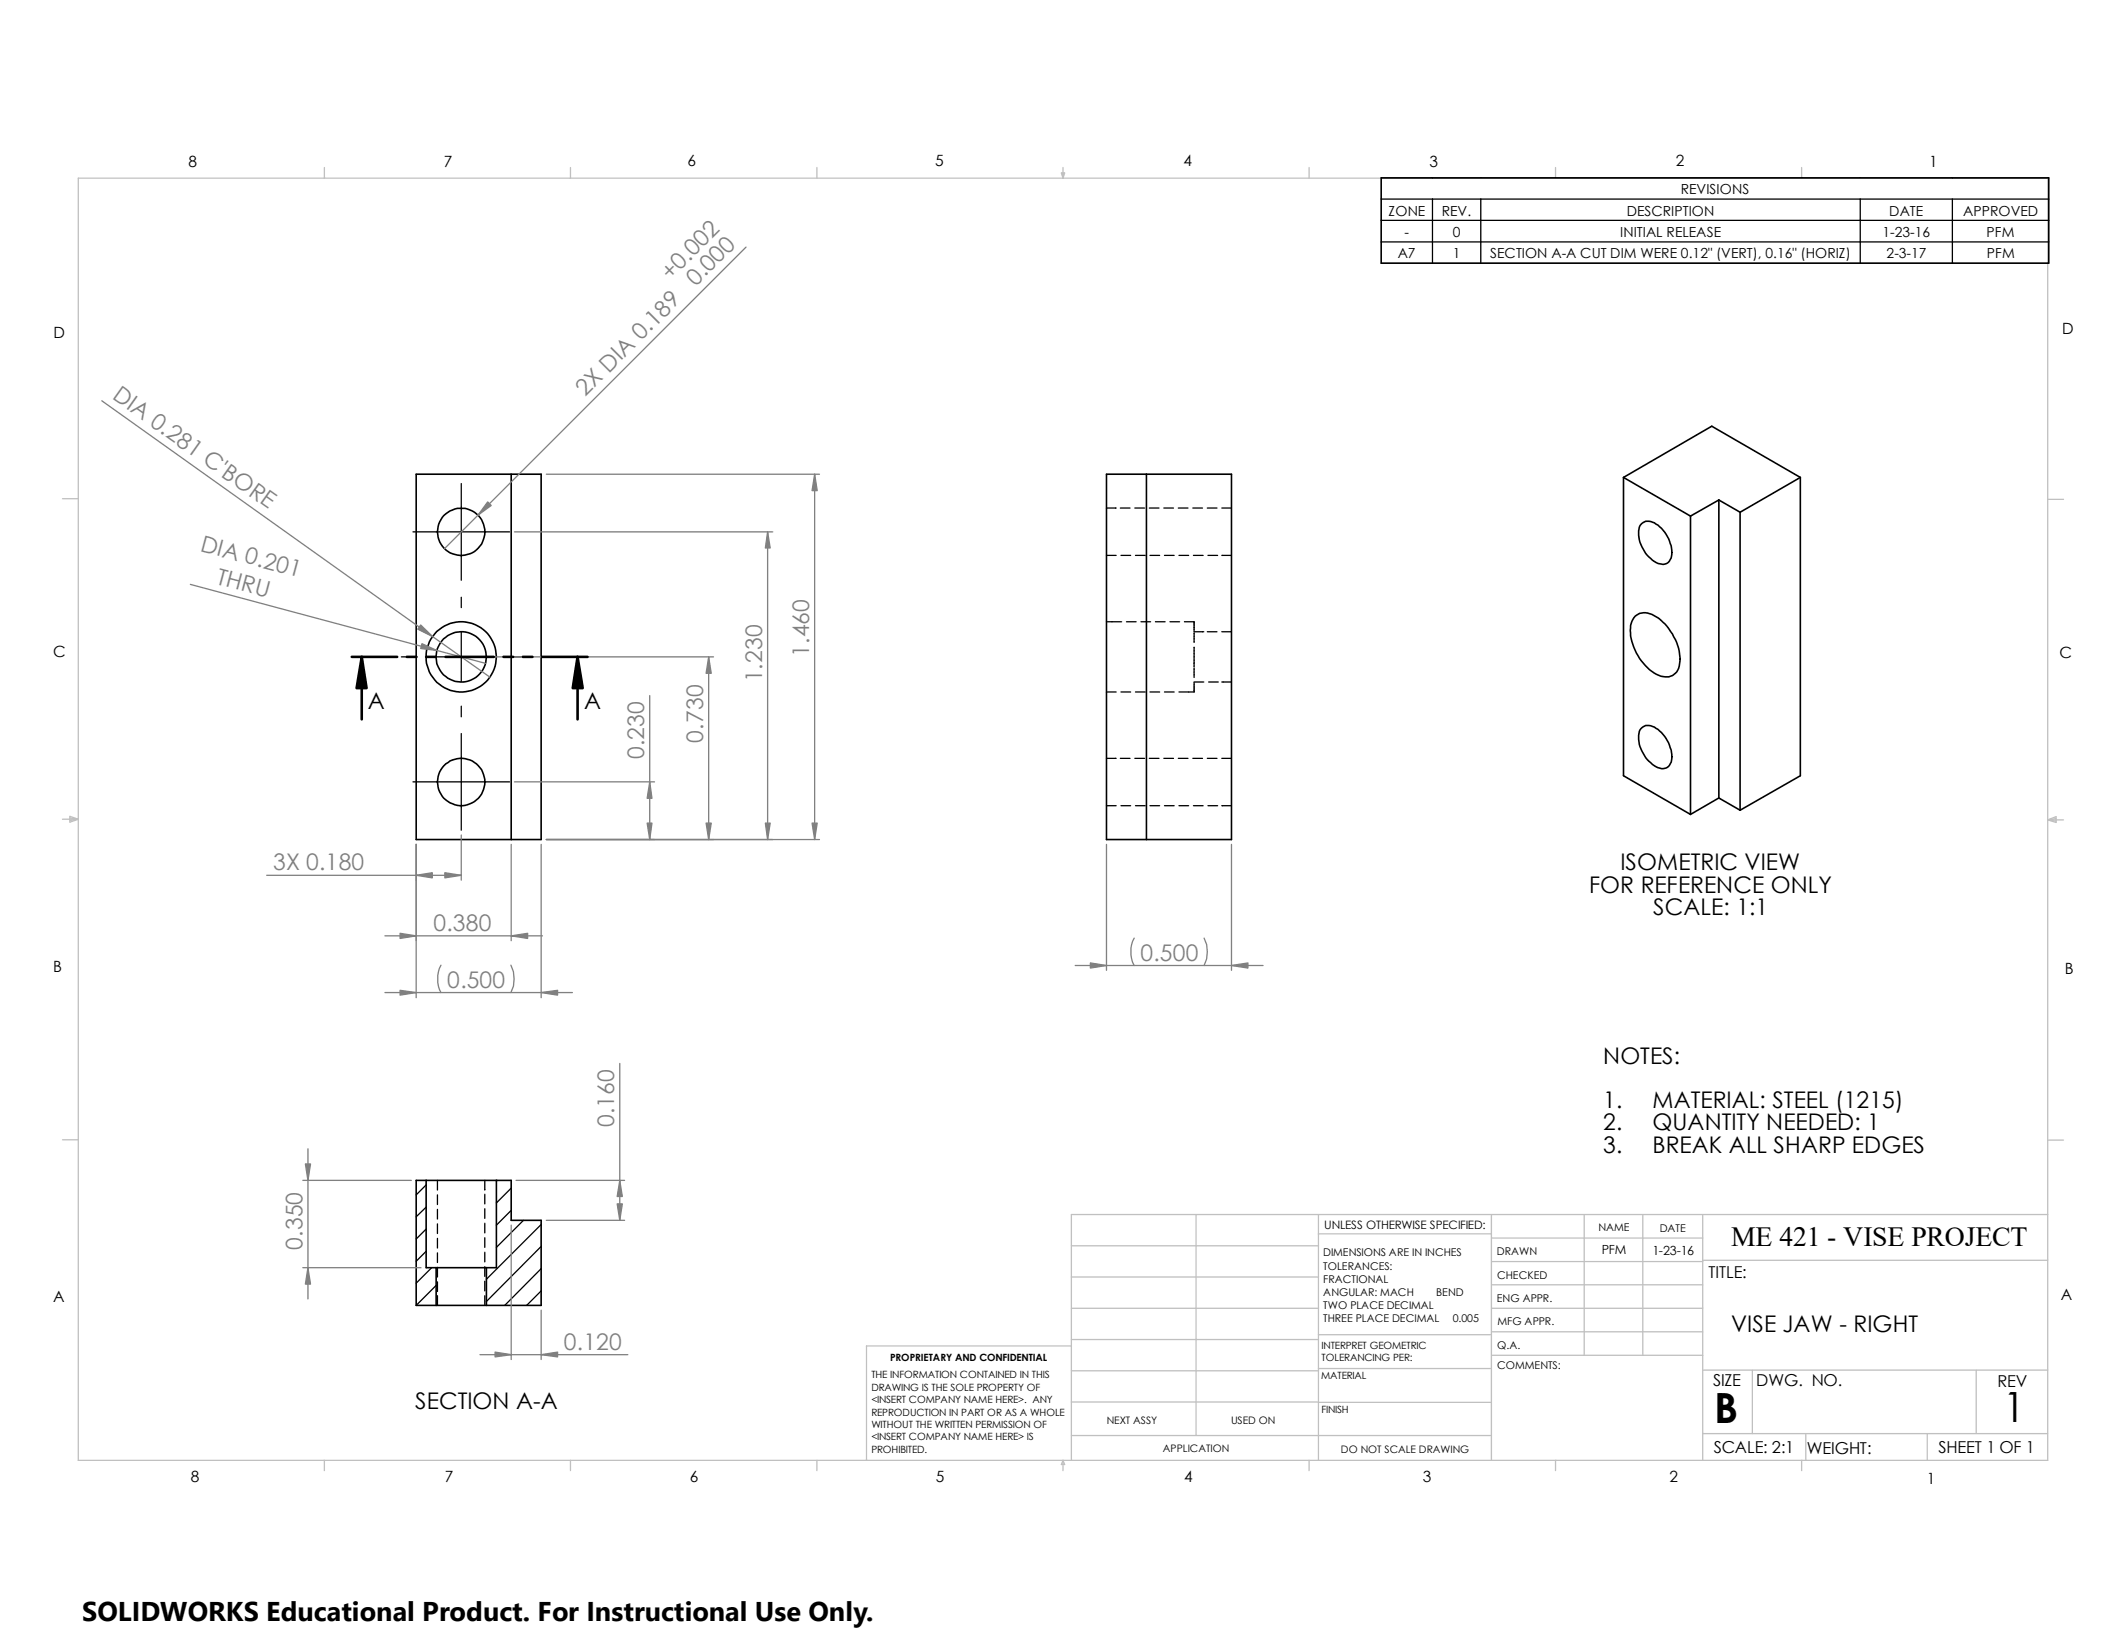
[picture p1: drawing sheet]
<svg xmlns="http://www.w3.org/2000/svg" width="279mm" height="216mm" viewBox="0 0 279 216" stroke-linecap="round" stroke-linejoin="round" font-family="sans-serif">
<g fill="none" stroke="#c0c0c0" stroke-width=".17">
<path d="M10.3 23.4h258.8v168.5h-258.8zM42.6 22v1.4M75 22v1.4M107.4 22v1.4M139.5 22.7h.4l-.2 .7zM139.6 22.7l.1 .7M139.7 22v1.4M139.8 22.7l-.1 .7M172 22v1.4M204.4 22v1.4M236.8 22v1.4M8.2 65.5h2.1"/>
<path d="M269.1 65.6h2.1M8.2 107.7h2.1M9.2 107.5l1.1 .2M9.2 107.3l1.1 .4-1.1 .3zM10.3 107.7l-1.1 .1M269.1 107.7h2.1M269.1 107.7l1.1-.4v.8zM269.1 107.7l1.1 .2M270.2 107.6l-1.1 .1M8.2 149.8h2.1M157.2 159.6v29M173.3 159.6v32.3"/>
<path d="M196 159.6v32.3M208.2 159.6v18.5M215.9 159.6v18.5M223.8 159.6v32.3M269.1 149.8h2.1M269.1 159.6h-128.3v32.3M140.8 176h32.5M140.8 171.9h32.5M140.8 167.8h32.5M140.8 163.7h32.5M140.8 176.9h-26.9v15M173.3 179.8h22.7"/>
<path d="M173.3 162.1h22.7M173.3 175.4h22.7M196 168.8h27.8M196 165.8h27.8M196 162.7h27.8M196 178.1h27.8M196 171.9h27.8M196 175h27.8M223.8 165.6h45.3M42.6 191.9v1.4M75 191.9v1.4M107.4 191.9v1.4"/>
<path d="M139.7 191.9v1.4M139.7 191.9l.2 .5h-.4zM140.8 188.6h55.2M140.8 180.1h32.5M140.8 184.2h32.5M172 191.9v1.4M173.3 184.3h22.7M204.4 191.9v1.4M223.8 188.4h45.3M223.8 180h45.3M230.3 180v8.4M236.8 191.9v1.4"/>
<path d="M237.3 188.4v3.5M253.3 188.4v3.5M259.7 180v8.4"/>
</g>
<g fill="none" stroke="#000" stroke-width=".17">
<path d="M181.5 23.4h87.7v11.2h-87.7zM181.5 26.2h87.7M181.5 29h87.7M181.5 31.8h87.7M188.3 26.2v8.4M194.6 26.2v8.4M244.5 26.2v8.4M256.6 26.2v8.4M54.3 69.9h12.7M60.6 63.5v12.7M60.6 78.5v1.3M145.4 73h1.3"/>
<path d="M145.4 66.8h1.3M147.2 66.8h1.3M147.3 73h1.3M149.1 66.8h1.3M149.2 73h1.3M151 66.8h1.3M151.1 73h1.3M153 66.8h1.2M153 73h1.3M154.9 66.8h1.2M154.9 73h1.3M156.8 66.8h1.2"/>
<path d="M156.8 73h1.3M158.7 66.8h1.2M158.7 73h1.3M160.6 73h1.2M160.6 66.8h1.2M52.7 86.3h1.4M57.4 86.3h6.4M60.6 83.1v6.4M60.6 92.8v1.4M60.6 96.4v12.7M67.1 86.3h1.4M145.4 90.9h1.3"/>
<path d="M145.4 81.7h2M145.4 99.7h1.3M147.2 99.7h1.3M147.3 90.9h1.3M148 81.7h1.3M149.1 99.7h1.3M149.2 90.9h1.3M149.9 81.7h1.3M151 99.7h1.3M151.1 90.9h1.3M151.8 81.7h1.3M153 99.7h1.2"/>
<path d="M153 90.9h1.3M153.8 81.7h1.2M154.9 99.7h1.2M155.7 81.7h1.2v1.3M156.8 99.7h1.2M156.9 83.1v1.3M156.9 85v2.6M156.9 87.8v1.2M156.9 89.7v1.2h-2M156.9 89.6h1.3M156.9 83h1.3M158.7 83h1.2"/>
<path d="M158.7 99.7h1.2M158.8 89.6h1.3M160.6 89.6h1.2M160.6 83h1.2M160.6 99.7h1.2M54.3 102.7h12.7M145.4 105.9h1.3M147.3 105.9h1.3M149.2 105.9h1.3M151.1 105.9h1.3M153 105.9h1.3M154.9 105.9h1.3"/>
<path d="M156.8 105.9h1.3M158.7 105.9h1.3M160.6 105.9h1.2M56 155.7l-1.3 1.3M56 158.6l-1.3 1.3M57.5 155.1v1.3M57.5 157v1.3M57.5 158.9v1.3M63.7 155.1v1.3M63.7 156.9v1.3M63.7 158.8v1.3M65.3 155.1l-.1 .1"/>
<path d="M67.2 156.1l-2 2M67.2 159l-2 2M56 161.5l-1.3 1.3M56 164.4l-1.3 1.3M56.7 166.6l-2 2M57.3 168.9l-2.6 2.6M57.5 160.8v1.3M57.5 162.7v1.3M57.5 164.6v1.3M57.5 166.5v1.3M57.5 168.4v1.3M57.5 170.3v1.2"/>
<path d="M63.7 160.7v1.3M63.7 162.6v1.3M63.7 164.5v1.3M63.7 166.5v1.2M63.7 168.4v1.2M63.7 170.3v1.2M68.8 160.4l-3.6 3.5M71.1 160.9l-7.2 7.2M71.1 163.8l-7.2 7.2M71.1 166.7l-4.8 4.8M71.1 169.6l-1.9 1.9"/>
</g>
<g fill="none" stroke="#000" stroke-width=".21">
<path d="M54.7 62.3h16.4v48h-16.4zM67.2 62.3v48M145.4 62.3h16.4v48h-16.4zM150.7 62.3v48M213.4 62.7l8.8 5.1M213.4 62.7l11.6-6.7 11.6 6.7M213.4 62.7v39.2l8.8 5.1M215.6 68.9a1.41 1.41 0 0 1 2 0 4.4 4.4 0 0 1 2 4.4 1.21 1.21 0 0 1-1.7 .7 4.6 4.6 0 0 1-2.5-4.7zM222.2 67.8v39.2M225.9 65.7l2.8 1.6M225.9 65.7l-3.7 2.1M225.9 65.7v39.2"/>
<path d="M228.7 67.3v39.2M236.6 62.7l-7.9 4.6M236.6 62.7v39.2l-7.9 4.6M214.9 81a2.13 2.13 0 0 1 2.8 .1 7.3 7.3 0 0 1 3.1 5.9 1.87 1.87 0 0 1-2.8 1.7 6.9 6.9 0 0 1-3.8-5.9l.1-.6 .2-.5zM215.6 95.8a1.41 1.41 0 0 1 2-.1 4.4 4.4 0 0 1 2 4.5 1.21 1.21 0 0 1-1.7 .7 4.4 4.4 0 0 1-2.4-5zM225.9 104.9l-3.7 2.1M225.9 104.9l2.8 1.6M56 155.1h-1.3v16.4h2.6M56 155.1v11.5h1.3M56 155.1h9.2M65.2 155.1h2v5.3h3.9v11.1h-7.2M65.2 155.1v11.5h-1.3"/>
<path d="M57.3 166.6h6.6M57.3 171.5h6.6M57.3 166.6v4.9M63.9 166.6v4.9"/>
<circle cx="60.6" cy="69.9" r="3.1"/>
<circle cx="60.6" cy="86.3" r="4.6"/>
<circle cx="60.6" cy="86.3" r="3.3"/>
<circle cx="60.6" cy="102.7" r="3.1"/>
</g>
<g fill="none" stroke="#808080" stroke-width=".17">
<path d="M98 32.5l-39.6 39.6M13.4 52.7l51 36.3M25 76.8l38.8 10.4M67.6 69.9h34M71.8 62.3h35.9M100.9 69.9v40.4M107.1 62.3v48M61.3 86.3h32.5M85.4 91.4v18.9M93.1 86.3v24M35.1 115h25.5M54.7 111v20.1"/>
<path d="M60.6 109.7v6M67.2 111v12.6M67.6 102.7h18.4M71.1 111v20.1M71.8 110.3h35.9M145.4 111v16.5M161.8 111v16.5M50.6 130.4h24.6M50.6 123h20.7M58 126.8a4 4 0 0 0 0 3.6M67.1 126.8a4 4 0 0 1 0 3.6M81.4 139.7v20.7"/>
<path d="M141.3 126.9h24.7M149.1 123.3a4 4 0 0 0 0 3.6M158.2 123.3a4 4 0 0 1 0 3.6M39.8 155.1h14.3M40.5 151v19.7M67.8 155.1h14.3M39.8 166.6h15.5M63.1 178h19.4M67.2 161v17.6M71.1 172.2v6.4M71.8 160.4h10.3"/>
</g>
<g fill="#808080" stroke="#808080" stroke-width=".17">
<path d="M71.1 178l2.2-.3v.6z"/>
<path d="M65.1 177.7l2.1 .3-2.1 .3z"/>
<path d="M40.5 166.6l.3 2.1h-.7z"/>
<path d="M40.1 153h.7l-.3 2.1z"/>
<path d="M81.4 155.1l.4 2.1h-.7z"/>
<path d="M81.1 158.2h.7l-.4 2.2z"/>
<path d="M85 108.2h.7l-.3 2.1z"/>
<path d="M64.1 66l.5 .4-1.8 1.3z"/>
<path d="M55.5 84.6l1.9 .9-2.1-.3z"/>
<path d="M93.1 86.3l.4 2.2h-.7z"/>
<path d="M100.6 108.2h.6l-.3 2.1z"/>
<path d="M55.3 82.1l1.6 1.6-2-1z"/>
<path d="M52.6 130.1l2.1 .3-2.1 .4z"/>
<path d="M71.1 130.4l2.2-.3v.7z"/>
<path d="M54.7 115l2.1-.3v.7z"/>
<path d="M106.7 108.2h.7l-.3 2.1z"/>
<path d="M85.4 102.7l.3 2.2h-.7z"/>
<path d="M92.8 108.2h.7l-.4 2.1z"/>
<path d="M58.5 114.7l2.1 .3-2.1 .4z"/>
<path d="M107.1 62.3l.3 2.2h-.7z"/>
<path d="M100.9 69.9l.3 2.1h-.6z"/>
<path d="M52.6 122.6l2.1 .4-2.1 .3z"/>
<path d="M67.2 123l2.1-.4v.7z"/>
<path d="M143.3 126.5l2.1 .4-2.1 .3z"/>
<path d="M161.8 126.9l2.2-.4v.7z"/>
</g>
<path d="M47.5 86.3l.7 4.1h-1.3zM75.9 86.3l.7 4.1h-1.3z" fill="#000" stroke="#000" stroke-width=".34"/>
<path d="M46.2 86.3h6M47.5 86.3v8.2M53.5 86.3h1.2M56 86.3h1.3M58.5 86.3h6.4M66.2 86.3h1.2M68.7 86.3h1.3M71.2 86.3h6M75.9 86.3v8.2" fill="none" stroke="#000" stroke-width=".34"/>
<path d="M10.8 209.2h104.1v6.7h-104.1z" fill="#fff"/>
<g font-size="5.5">
<text x="225.3" y="186.9">B</text>
<text x="263.2" y="186.9">1</text>
</g>
<g font-size="3.6">
<text x="227.5" y="163.8">ME 421 - VISE PROJECT</text>
<text x="10.8" y="213">SOLIDWORKS Educational Product. For Instructional Use Only.</text>
</g>
<g font-size="3" fill="#808080">
<text x="88.1" y="36.9" transform="rotate(-45 88.1 36.9)">+0.002</text>
<text x="91.4" y="37.7" transform="rotate(-45 91.4 37.7)">0.000</text>
<text x="14.6" y="52.4" transform="rotate(35 14.6 52.4)">DIA 0.281 C'BORE</text>
<text x="76.9" y="52.2" transform="rotate(-45 76.9 52.2)">2X DIA 0.189</text>
<text x="26.2" y="72.4" transform="rotate(15 26.2 72.4)">DIA 0.201</text>
<text x="28.3" y="76.7" transform="rotate(15 28.3 76.7)">THRU</text>
<text x="100.2" y="89.7" transform="rotate(-90 100.2 89.7)">1.230</text>
<text x="106.3" y="86.3" transform="rotate(-90 106.3 86.3)">1.460</text>
<text x="84.7" y="99.7" transform="rotate(-90 84.7 99.7)">0.230</text>
<text x="92.4" y="97.6" transform="rotate(-90 92.4 97.6)">0.730</text>
<text x="35.9" y="114.4">3X 0.180</text>
<text x="57" y="122.3">0.380</text>
<text x="58.8" y="129.8">0.500</text>
<text x="149.9" y="126.2">0.500</text>
<text x="80.7" y="148.1" transform="rotate(-90 80.7 148.1)">0.160</text>
<text x="39.8" y="164.2" transform="rotate(-90 39.8 164.2)">0.350</text>
<text x="74.1" y="177.4">0.120</text>
</g>
<g font-size="3">
<text x="48.3" y="93.2">A</text>
<text x="76.8" y="93.2">A</text>
<text x="208.8" y="117.3">FOR REFERENCE ONLY</text>
<text x="213" y="114.4">ISOMETRIC VIEW</text>
<text x="217.3" y="120.2">SCALE: 1:1</text>
<text x="210.7" y="139.8">NOTES:</text>
<text x="210.7" y="145.6">1.</text>
<text x="210.7" y="148.5">2.</text>
<text x="217.2" y="145.6">MATERIAL: STEEL (1215)</text>
<text x="217.2" y="148.5">QUANTITY NEEDED: 1</text>
<text x="210.7" y="151.5">3.</text>
<text x="217.2" y="151.5">BREAK ALL SHARP EDGES</text>
<text x="227.5" y="175.1">VISE JAW - RIGHT</text>
<text x="54.6" y="185.2">SECTION A-A</text>
</g>
<g font-size="2.2">
<text x="224.5" y="167.9">TITLE:</text>
<text x="225.1" y="182.2">SIZE</text>
<text x="230.8" y="182.2">DWG. NO.</text>
<text x="262.5" y="182.2">REV</text>
<text x="225.2" y="190.9">SCALE: 2:1</text>
<text x="237.4" y="191">WEIGHT:</text>
<text x="254.8" y="190.9">SHEET 1 OF 1</text>
</g>
<g font-size="2">
<text x="24.8" y="21.9">8</text>
<text x="58.3" y="21.9">7</text>
<text x="90.3" y="21.8">6</text>
<text x="122.9" y="21.8">5</text>
<text x="155.5" y="21.8">4</text>
<text x="187.9" y="21.9">3</text>
<text x="220.2" y="21.8">2</text>
<text x="253.5" y="21.9">1</text>
<text x="7" y="44.4">D</text>
<text x="271" y="43.9">D</text>
<text x="7" y="86.3">C</text>
<text x="270.7" y="86.4">C</text>
<text x="7" y="127.7">B</text>
<text x="271.4" y="127.9">B</text>
<text x="7" y="171">A</text>
<text x="270.8" y="170.8">A</text>
<text x="25.1" y="194.7">8</text>
<text x="58.5" y="194.7">7</text>
<text x="90.7" y="194.7">6</text>
<text x="123" y="194.8">5</text>
<text x="155.6" y="194.7">4</text>
<text x="187" y="194.8">3</text>
<text x="219.4" y="194.7">2</text>
<text x="253.2" y="194.9">1</text>
</g>
<g font-size="1.8">
<text x="182.5" y="28.3">ZONE</text>
<text x="189.5" y="28.3">REV.</text>
<text x="213.8" y="28.3">DESCRIPTION</text>
<text x="220.9" y="25.5">REVISIONS</text>
<text x="248.3" y="28.3">DATE</text>
<text x="258" y="28.3">APPROVED</text>
<text x="183.7" y="34">A7</text>
<text x="184.6" y="31.1">-</text>
<text x="190.9" y="31.1">0</text>
<text x="190.9" y="34">1</text>
<text x="195.8" y="34">SECTION A-A CUT DIM WERE 0.12&quot; (VERT), 0.16&quot; (HORIZ)</text>
<text x="212.9" y="31.1">INITIAL RELEASE</text>
<text x="247.4" y="31.1">1-23-16</text>
<text x="247.9" y="34">2-3-17</text>
<text x="261.1" y="31.1">PFM</text>
<text x="261.1" y="34">PFM</text>
</g>
<g font-size="1.7">
<text x="210.5" y="164.8">PFM</text>
<text x="217.2" y="164.9">1-23-16</text>
</g>
<text font-size="1.5" x="174" y="161.5">UNLESS OTHERWISE SPECIFIED:</text>
<g font-size="1.4">
<text x="210.1" y="161.8">NAME</text>
<text x="218.1" y="161.8">DATE</text>
<text x="173.9" y="165.1">DIMENSIONS ARE IN INCHES</text>
<text x="173.9" y="166.8">TOLERANCES:</text>
<text x="196.7" y="164.9">DRAWN</text>
<text x="173.9" y="173.7">THREE PLACE DECIMAL</text>
<text x="173.9" y="168.5">FRACTIONAL</text>
<text x="173.9" y="170.3">ANGULAR: MACH</text>
<text x="173.9" y="172">TWO PLACE DECIMAL</text>
<text x="188.7" y="170.3">BEND</text>
<text x="190.9" y="173.7">0.005</text>
<text x="196.7" y="171.1">ENG APPR.</text>
<text x="196.8" y="168.1">CHECKED</text>
<text x="196.8" y="177.2">Q.A.</text>
<text x="196.8" y="179.9">COMMENTS:</text>
<text x="196.8" y="174.2">MFG APPR.</text>
<text x="145.5" y="187.1">NEXT ASSY</text>
<text x="152.8" y="190.8">APPLICATION</text>
<text x="161.8" y="187.1">USED ON</text>
<text x="176.2" y="190.9">DO NOT SCALE DRAWING</text>
</g>
<g font-size="1.3">
<text x="117" y="178.8">PROPRIETARY AND CONFIDENTIAL</text>
<text x="173.7" y="178.9">TOLERANCING PER:</text>
<text x="173.7" y="177.3">INTERPRET GEOMETRIC</text>
<text x="114.5" y="184.4">&lt;INSERT COMPANY NAME HERE&gt;. ANY</text>
<text x="114.5" y="182.8">DRAWING IS THE SOLE PROPERTY OF</text>
<text x="114.5" y="181.1">THE INFORMATION CONTAINED IN THIS</text>
<text x="173.6" y="181.2">MATERIAL</text>
<text x="173.7" y="185.6">FINISH</text>
<text x="114.5" y="186">REPRODUCTION IN PART OR AS A WHOLE</text>
<text x="114.5" y="187.7">WITHOUT THE WRITTEN PERMISSION OF</text>
<text x="114.5" y="189.3">&lt;INSERT COMPANY NAME HERE&gt; IS</text>
<text x="114.5" y="190.9">PROHIBITED.</text>
</g>
</svg>
